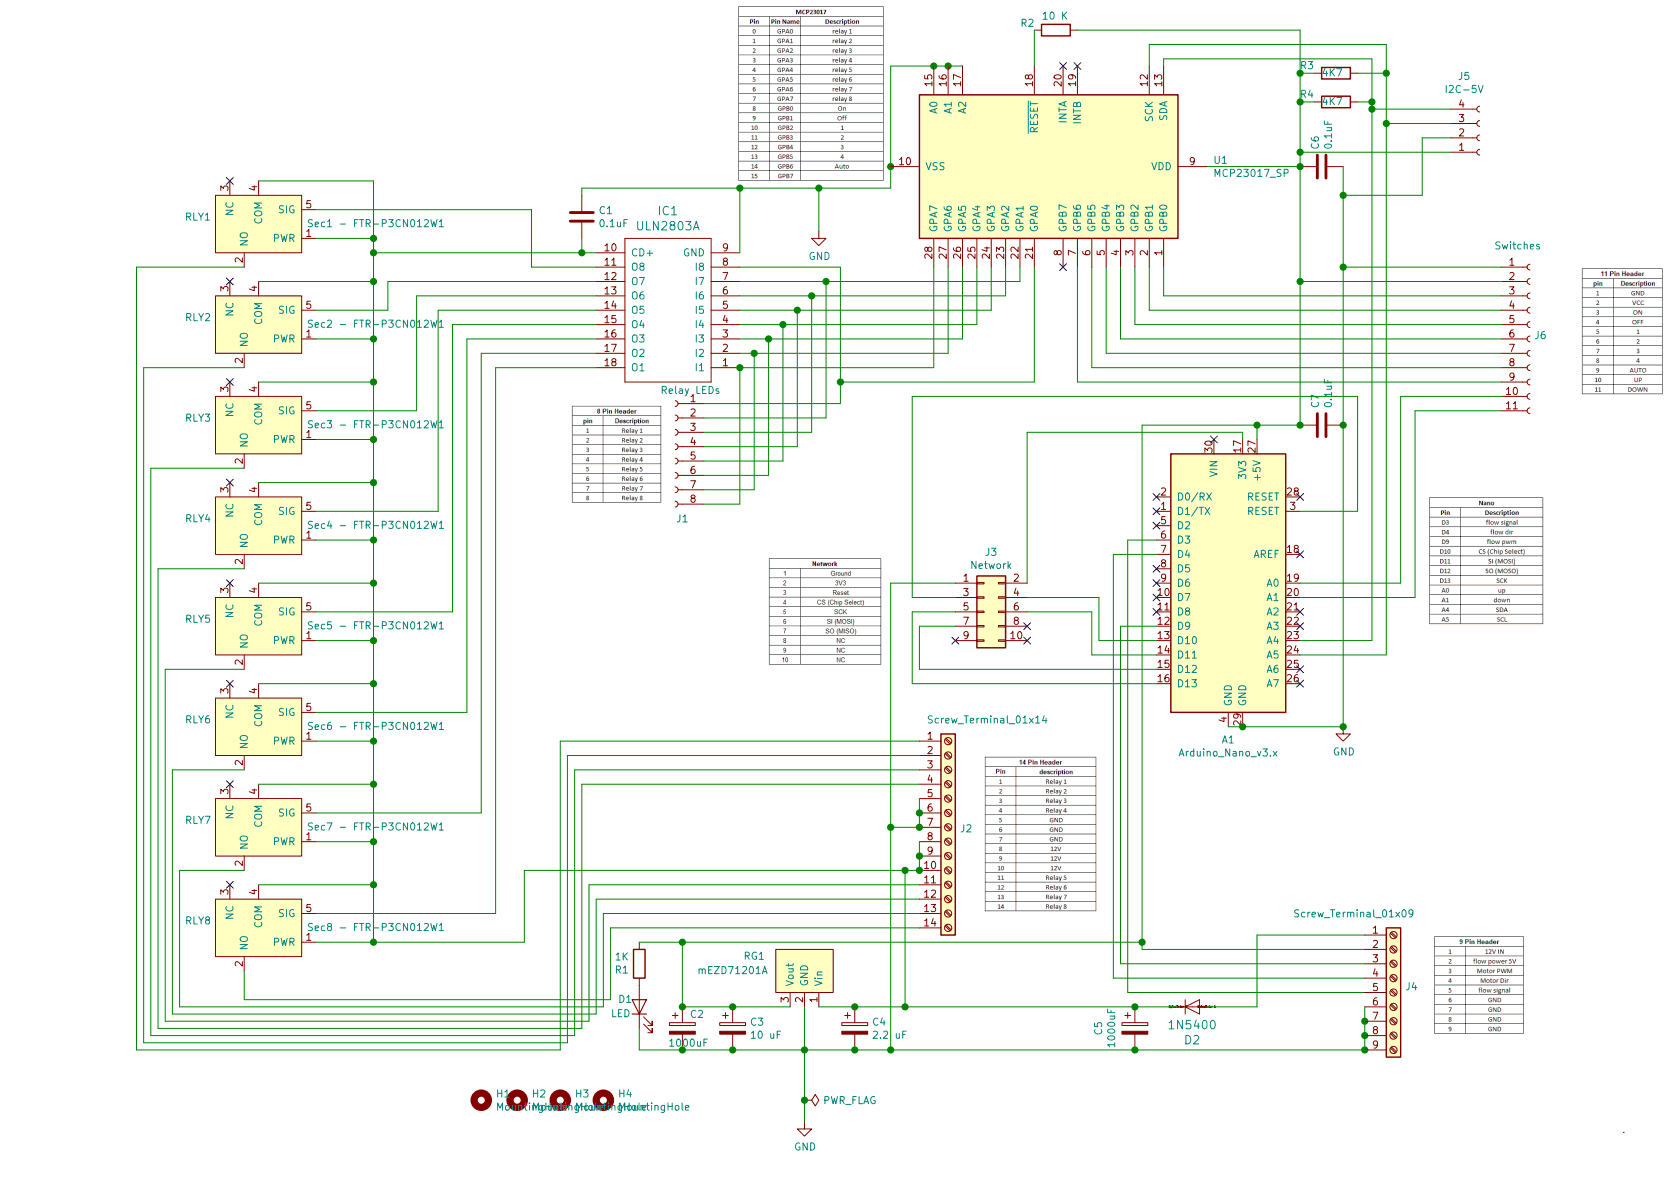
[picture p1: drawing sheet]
EESchema Schematic File Version 4
LIBS:RC4-cache
EELAYER 29 0
EELAYER END
$Descr A4 11693 8268
encoding utf-8
Sheet 1 1
Title ""
Date "2019-10-27"
Rev ""
Comp ""
Comment1 ""
Comment2 ""
Comment3 ""
Comment4 ""
$EndDescr
$Comp
L Section-eagle-import:1N5400 D2
U 1 1
P 8300 7000
F 0 "D2" H 8300 7236 59  0000 C CNN
F 1 "1N5400" H 8300 7131 59  0000 C CNN
F 2 "my library:1N5400" H 8300 7000 50  0001 C CNN
F 3 "" H 8300 7000 50  0001 C CNN
	1    8300 7000
	-1   0    0    1   
$EndComp
$Comp
L Device:CP C2
U 1 1
P 4750 7150
F 0 "C2" H 4800 7250 50  0000 L CNN
F 1 "1000uF" H 4650 7050 50  0000 L CNN
F 2 "Capacitor_THT:CP_Radial_D10.0mm_P5.00mm" H 4788 7000 50  0001 C CNN
F 3 "~" H 4750 7150 50  0001 C CNN
	1    4750 7150
	1    0    0    -1  
$EndComp
$Comp
L Device:CP C5
U 1 1
P 7900 7150
F 0 "C5" V 7645 7150 50  0000 C CNN
F 1 "1000uF" V 7736 7150 50  0000 C CNN
F 2 "Capacitor_THT:CP_Radial_D10.0mm_P5.00mm" H 7938 7000 50  0001 C CNN
F 3 "~" H 7900 7150 50  0001 C CNN
	1    7900 7150
	1    0    0    -1  
$EndComp
$Comp
L Section-eagle-import:ULN2803A IC1
U 1 1
P 4650 2150
F 0 "IC1" H 4650 1464 59  0000 C CNN
F 1 "ULN2803A" H 4650 1569 59  0000 C CNN
F 2 "my library:DIL18" H 4650 2150 50  0001 C CNN
F 3 "" H 4650 2150 50  0001 C CNN
	1    4650 2150
	-1   0    0    1   
$EndComp
$Comp
L power:GND #PWR02
U 1 1
P 5700 1600
F 0 "#PWR02" H 5700 1350 50  0001 C CNN
F 1 "GND" H 5705 1427 50  0000 C CNN
F 2 "" H 5700 1600 50  0001 C CNN
F 3 "" H 5700 1600 50  0001 C CNN
	1    5700 1600
	1    0    0    -1  
$EndComp
$Comp
L Device:R R4
U 1 1
P 9300 700
F 0 "R4" V 9350 850 50  0000 L CNN
F 1 "4K7" V 9300 650 50  0000 L CNN
F 2 "Resistor_THT:R_Axial_DIN0207_L6.3mm_D2.5mm_P10.16mm_Horizontal" V 9230 700 50  0001 C CNN
F 3 "~" H 9300 700 50  0001 C CNN
	1    9300 700 
	0    -1   -1   0   
$EndComp
$Comp
L Device:R R3
U 1 1
P 9300 500
F 0 "R3" V 9350 650 50  0000 L CNN
F 1 "4K7" V 9300 450 50  0000 L CNN
F 2 "Resistor_THT:R_Axial_DIN0207_L6.3mm_D2.5mm_P10.16mm_Horizontal" V 9230 500 50  0001 C CNN
F 3 "~" H 9300 500 50  0001 C CNN
	1    9300 500 
	0    -1   -1   0   
$EndComp
$Comp
L Connector:Conn_01x11_Female J6
U 1 1
P 10650 2350
F 0 "J6" H 10678 2376 50  0000 L CNN
F 1 "Switches" H 10400 3000 50  0000 L CNN
F 2 "Connector_PinHeader_2.54mm:PinHeader_1x11_P2.54mm_Vertical" H 10650 2350 50  0001 C CNN
F 3 "~" H 10650 2350 50  0001 C CNN
	1    10650 2350
	1    0    0    -1  
$EndComp
$Comp
L Device:C C1
U 1 1
P 4050 1500
F 0 "C1" H 4165 1546 50  0000 L CNN
F 1 "0.1uF" H 4165 1455 50  0000 L CNN
F 2 "Capacitor_THT:C_Disc_D5.0mm_W2.5mm_P2.50mm" H 4088 1350 50  0001 C CNN
F 3 "~" H 4050 1500 50  0001 C CNN
	1    4050 1500
	1    0    0    -1  
$EndComp
$Comp
L Device:C C6
U 1 1
P 9200 1150
F 0 "C6" H 9315 1196 50  0000 L CNN
F 1 "0.1uF" H 9315 1105 50  0000 L CNN
F 2 "Capacitor_THT:C_Disc_D5.0mm_W2.5mm_P2.50mm" H 9238 1000 50  0001 C CNN
F 3 "~" H 9200 1150 50  0001 C CNN
	1    9200 1150
	0    -1   -1   0   
$EndComp
Wire Wire Line
	4050 1350 4050 1300
Wire Wire Line
	4050 1650 4050 1750
Wire Wire Line
	4050 1750 4150 1750
$Comp
L Device:LED D1
U 1 1
P 4450 7000
F 0 "D1" V 4500 7150 50  0000 R CNN
F 1 "LED" V 4400 7200 50  0000 R CNN
F 2 "LED_THT:LED_D3.0mm" H 4450 7000 50  0001 C CNN
F 3 "~" H 4450 7000 50  0001 C CNN
	1    4450 7000
	0    -1   -1   0   
$EndComp
$Comp
L Device:R R1
U 1 1
P 4450 6700
F 0 "R1" H 4520 6746 50  0000 L CNN
F 1 "1K" H 4520 6655 50  0000 L CNN
F 2 "Resistor_THT:R_Axial_DIN0207_L6.3mm_D2.5mm_P10.16mm_Horizontal" V 4380 6700 50  0001 C CNN
F 3 "~" H 4450 6700 50  0001 C CNN
	1    4450 6700
	-1   0    0    1   
$EndComp
$Comp
L MyLib:mEZD71201A RG1
U 1 1
P 5600 7000
F 0 "RG1" V 5950 6650 50  0000 C CNN
F 1 "mEZD71201A" V 5850 6500 50  0000 C CNN
F 2 "my library:mEZD71201A" H 5700 6700 50  0001 C CNN
F 3 "https://www.monolithicpower.com/en/documentview/productdocument/index/doc_url/L20vZS9tZXpkNzEyMDFhX3IxLjZfMS5wZGY/prod_id/NTUy/" H 5600 7000 50  0001 C CNN
	1    5600 7000
	0    1    -1   0   
$EndComp
$Comp
L MyLib:FTR-P3_Relay RLY1
U 1 1
P 2100 1750
F 0 "RLY1" H 2728 1504 50  0000 L CNN
F 1 "Sec1 - FTR-P3CN012W1" H 1100 1550 50  0000 L CNN
F 2 "my library:FTR-P3_Relay" H 2100 1750 50  0001 C CNN
F 3 "" H 2100 1750 50  0001 C CNN
	1    2100 1750
	-1   0    0    1   
$EndComp
$Comp
L MyLib:FTR-P3_Relay RLY2
U 1 1
P 2100 2450
F 0 "RLY2" H 2727 2204 50  0000 L CNN
F 1 "Sec2 - FTR-P3CN012W1" H 1100 2250 50  0000 L CNN
F 2 "my library:FTR-P3_Relay" H 2100 2450 50  0001 C CNN
F 3 "" H 2100 2450 50  0001 C CNN
	1    2100 2450
	-1   0    0    1   
$EndComp
$Comp
L MyLib:FTR-P3_Relay RLY3
U 1 1
P 2100 3150
F 0 "RLY3" H 2727 2904 50  0000 L CNN
F 1 "Sec3 - FTR-P3CN012W1" H 1100 2950 50  0000 L CNN
F 2 "my library:FTR-P3_Relay" H 2100 3150 50  0001 C CNN
F 3 "" H 2100 3150 50  0001 C CNN
	1    2100 3150
	-1   0    0    1   
$EndComp
$Comp
L MyLib:FTR-P3_Relay RLY4
U 1 1
P 2100 3850
F 0 "RLY4" H 2727 3604 50  0000 L CNN
F 1 "Sec4 - FTR-P3CN012W1" H 1100 3650 50  0000 L CNN
F 2 "my library:FTR-P3_Relay" H 2100 3850 50  0001 C CNN
F 3 "" H 2100 3850 50  0001 C CNN
	1    2100 3850
	-1   0    0    1   
$EndComp
$Comp
L MyLib:FTR-P3_Relay RLY5
U 1 1
P 2100 4550
F 0 "RLY5" H 2727 4304 50  0000 L CNN
F 1 "Sec5 - FTR-P3CN012W1" H 1100 4350 50  0000 L CNN
F 2 "my library:FTR-P3_Relay" H 2100 4550 50  0001 C CNN
F 3 "" H 2100 4550 50  0001 C CNN
	1    2100 4550
	-1   0    0    1   
$EndComp
$Comp
L MyLib:FTR-P3_Relay RLY6
U 1 1
P 2100 5250
F 0 "RLY6" H 2727 5004 50  0000 L CNN
F 1 "Sec6 - FTR-P3CN012W1" H 1100 5050 50  0000 L CNN
F 2 "my library:FTR-P3_Relay" H 2100 5250 50  0001 C CNN
F 3 "" H 2100 5250 50  0001 C CNN
	1    2100 5250
	-1   0    0    1   
$EndComp
$Comp
L MyLib:FTR-P3_Relay RLY7
U 1 1
P 2100 5950
F 0 "RLY7" H 2727 5704 50  0000 L CNN
F 1 "Sec7 - FTR-P3CN012W1" H 1100 5750 50  0000 L CNN
F 2 "my library:FTR-P3_Relay" H 2100 5950 50  0001 C CNN
F 3 "" H 2100 5950 50  0001 C CNN
	1    2100 5950
	-1   0    0    1   
$EndComp
$Comp
L MyLib:FTR-P3_Relay RLY8
U 1 1
P 2100 6650
F 0 "RLY8" H 2727 6404 50  0000 L CNN
F 1 "Sec8 - FTR-P3CN012W1" H 1100 6450 50  0000 L CNN
F 2 "my library:FTR-P3_Relay" H 2100 6650 50  0001 C CNN
F 3 "" H 2100 6650 50  0001 C CNN
	1    2100 6650
	-1   0    0    1   
$EndComp
Wire Wire Line
	2200 1650 2600 1650
Wire Wire Line
	1800 1250 2600 1250
Wire Wire Line
	2600 1250 2600 1650
Connection ~ 2600 1650
Wire Wire Line
	1800 1950 2600 1950
Wire Wire Line
	2600 1650 2600 1750
Connection ~ 2600 1950
Wire Wire Line
	2600 1950 2600 2350
Wire Wire Line
	2200 2350 2600 2350
Connection ~ 2600 2350
Wire Wire Line
	2600 2350 2600 2650
Wire Wire Line
	1800 2650 2600 2650
Connection ~ 2600 2650
Wire Wire Line
	2600 2650 2600 3050
Wire Wire Line
	2200 3050 2600 3050
Connection ~ 2600 3050
Wire Wire Line
	2600 3050 2600 3350
Wire Wire Line
	1800 3350 2600 3350
Connection ~ 2600 3350
Wire Wire Line
	2200 3750 2600 3750
Connection ~ 2600 3750
Wire Wire Line
	2600 3750 2600 4050
Wire Wire Line
	1800 4050 2600 4050
Connection ~ 2600 4050
Wire Wire Line
	2600 4050 2600 4450
Wire Wire Line
	2200 4450 2600 4450
Connection ~ 2600 4450
Wire Wire Line
	2600 4450 2600 4750
Wire Wire Line
	1800 4750 2600 4750
Connection ~ 2600 4750
Wire Wire Line
	2200 5150 2600 5150
Connection ~ 2600 5150
Wire Wire Line
	2600 5150 2600 5450
Wire Wire Line
	1800 5450 2600 5450
Connection ~ 2600 5450
Wire Wire Line
	2600 5450 2600 5850
Wire Wire Line
	2200 5850 2600 5850
Connection ~ 2600 5850
Wire Wire Line
	2600 5850 2600 6150
Wire Wire Line
	1800 6150 2600 6150
Connection ~ 2600 6150
Wire Wire Line
	1700 6950 1700 6750
NoConn ~ 1600 6150
NoConn ~ 1600 5450
NoConn ~ 1600 4750
NoConn ~ 1600 4050
NoConn ~ 1600 3350
NoConn ~ 1600 2650
NoConn ~ 1600 1950
NoConn ~ 1600 1250
Wire Wire Line
	1250 7000 1250 6050
Wire Wire Line
	1250 6050 1700 6050
Wire Wire Line
	1200 7050 1200 5350
Wire Wire Line
	1200 5350 1700 5350
Wire Wire Line
	1150 7100 1150 4650
Wire Wire Line
	1150 4650 1700 4650
Wire Wire Line
	1100 7150 1100 3950
Wire Wire Line
	1100 3950 1700 3950
Wire Wire Line
	1050 7200 1050 3250
Wire Wire Line
	1050 3250 1700 3250
Wire Wire Line
	1000 7250 1000 2550
Wire Wire Line
	1000 2550 1700 2550
Wire Wire Line
	950  7300 950  1850
Wire Wire Line
	950  1850 1700 1850
Wire Wire Line
	2200 2150 2700 2150
Wire Wire Line
	3050 3550 2200 3550
Wire Wire Line
	3150 4250 2200 4250
Wire Wire Line
	3250 4950 2200 4950
Wire Wire Line
	3350 5650 2200 5650
Wire Wire Line
	3450 6350 2200 6350
Wire Wire Line
	4150 2450 3350 2450
Wire Wire Line
	4150 2550 3450 2550
Wire Wire Line
	5250 2450 5150 2450
Wire Wire Line
	5350 2350 5150 2350
Wire Wire Line
	5450 2250 5150 2250
Wire Wire Line
	5550 2150 5150 2150
Wire Wire Line
	5650 2050 5150 2050
Wire Wire Line
	5750 1950 5150 1950
Wire Wire Line
	5850 1850 5150 1850
Connection ~ 4050 1750
Wire Wire Line
	4050 1750 2600 1750
Connection ~ 2600 1750
Wire Wire Line
	2600 1750 2600 1950
Wire Wire Line
	5150 1300 5700 1300
Connection ~ 5150 1300
Wire Wire Line
	4050 1300 5150 1300
Wire Wire Line
	2600 6150 2600 6550
$Comp
L Mechanical:MountingHole H4
U 1 1
P 4200 7650
F 0 "H4" H 4300 7696 50  0000 L CNN
F 1 "MountingHole" H 4300 7605 50  0000 L CNN
F 2 "MountingHole:MountingHole_3.2mm_M3" H 4200 7650 50  0001 C CNN
F 3 "~" H 4200 7650 50  0001 C CNN
	1    4200 7650
	1    0    0    -1  
$EndComp
$Comp
L Mechanical:MountingHole H3
U 1 1
P 3900 7650
F 0 "H3" H 4000 7696 50  0000 L CNN
F 1 "MountingHole" H 4000 7605 50  0000 L CNN
F 2 "MountingHole:MountingHole_3.2mm_M3" H 3900 7650 50  0001 C CNN
F 3 "~" H 3900 7650 50  0001 C CNN
	1    3900 7650
	1    0    0    -1  
$EndComp
$Comp
L Mechanical:MountingHole H2
U 1 1
P 3600 7650
F 0 "H2" H 3700 7696 50  0000 L CNN
F 1 "MountingHole" H 3700 7605 50  0000 L CNN
F 2 "MountingHole:MountingHole_3.2mm_M3" H 3600 7650 50  0001 C CNN
F 3 "~" H 3600 7650 50  0001 C CNN
	1    3600 7650
	1    0    0    -1  
$EndComp
$Comp
L Mechanical:MountingHole H1
U 1 1
P 3350 7650
F 0 "H1" H 3450 7696 50  0000 L CNN
F 1 "MountingHole" H 3450 7605 50  0000 L CNN
F 2 "MountingHole:MountingHole_3.2mm_M3" H 3350 7650 50  0001 C CNN
F 3 "~" H 3350 7650 50  0001 C CNN
	1    3350 7650
	1    0    0    -1  
$EndComp
Wire Wire Line
	3450 2550 3450 6350
Wire Wire Line
	3050 2150 4150 2150
Wire Wire Line
	3150 2250 4150 2250
Wire Wire Line
	3250 2350 4150 2350
Wire Wire Line
	2200 6550 2600 6550
Wire Wire Line
	3050 2150 3050 3550
Wire Wire Line
	3150 2250 3150 4250
Wire Wire Line
	3250 2350 3250 4950
Wire Wire Line
	3350 2450 3350 5650
Wire Wire Line
	3700 1450 3700 1850
Wire Wire Line
	3700 1850 4150 1850
Wire Wire Line
	2200 1450 3700 1450
Wire Wire Line
	2700 2150 2700 1950
Wire Wire Line
	2700 1950 4150 1950
Wire Wire Line
	2200 2850 2900 2850
Wire Wire Line
	2900 2850 2900 2050
Wire Wire Line
	2900 2050 4150 2050
Wire Wire Line
	4900 2800 5850 2800
Wire Wire Line
	4900 2900 5750 2900
Wire Wire Line
	4900 3000 5650 3000
Wire Wire Line
	4900 3100 5550 3100
Wire Wire Line
	4900 3200 5450 3200
Wire Wire Line
	4900 3300 5350 3300
Wire Wire Line
	4900 3400 5250 3400
$Comp
L MyLib:Arduino_Nano_v3.x A1
U 1 1
P 8550 4050
F 0 "A1" H 8550 2961 50  0000 C CNN
F 1 "Arduino_Nano_v3.x" H 8550 2870 50  0000 C CNN
F 2 "Module:Arduino_Nano" H 8700 3100 50  0001 L CNN
F 3 "http://www.mouser.com/pdfdocs/Gravitech_Arduino_Nano3_0.pdf" H 8550 3050 50  0001 C CNN
	1    8550 4050
	1    0    0    -1  
$EndComp
Wire Wire Line
	5350 2350 5350 3300
Wire Wire Line
	5450 2250 5450 3200
Wire Wire Line
	5550 2150 5550 3100
Wire Wire Line
	5650 2050 5650 3000
Wire Wire Line
	5750 1950 5750 2900
Wire Wire Line
	5250 2450 5250 3400
Connection ~ 5700 1300
NoConn ~ 7400 450 
NoConn ~ 7500 450 
$Comp
L Device:C C7
U 1 1
P 9200 2950
F 0 "C7" H 9315 2996 50  0000 L CNN
F 1 "0.1uF" H 9315 2905 50  0000 L CNN
F 2 "Capacitor_THT:C_Disc_D5.0mm_W2.5mm_P2.50mm" H 9238 2800 50  0001 C CNN
F 3 "~" H 9200 2950 50  0001 C CNN
	1    9200 2950
	0    -1   -1   0   
$EndComp
Wire Wire Line
	8400 1150 9050 1150
Connection ~ 9050 1150
Wire Wire Line
	8550 5050 8650 5050
Connection ~ 8650 5050
Wire Wire Line
	8750 3050 8750 2950
Wire Wire Line
	8750 2950 7950 2950
Connection ~ 9350 2950
Wire Wire Line
	9050 1150 9050 1950
Wire Wire Line
	9050 2950 8750 2950
Connection ~ 9050 2950
Connection ~ 8750 2950
Wire Wire Line
	9050 4550 9650 4550
Wire Wire Line
	9650 4550 9650 850 
Wire Wire Line
	9650 300  8000 300 
Wire Wire Line
	8000 300  8000 450 
Wire Wire Line
	9050 4450 9550 4450
Wire Wire Line
	9550 4450 9550 750 
Wire Wire Line
	9550 400  8100 400 
Wire Wire Line
	8100 400  8100 450 
$Comp
L Device:R R2
U 1 1
P 7350 200
F 0 "R2" V 7300 -50 50  0000 L CNN
F 1 "10 K" V 7250 100 50  0000 L CNN
F 2 "Resistor_THT:R_Axial_DIN0207_L6.3mm_D2.5mm_P10.16mm_Horizontal" V 7280 200 50  0001 C CNN
F 3 "~" H 7350 200 50  0001 C CNN
	1    7350 200 
	0    1    1    0   
$EndComp
Wire Wire Line
	7200 450  7200 200 
Wire Wire Line
	7500 200  9050 200 
Wire Wire Line
	9050 200  9050 500 
Wire Wire Line
	9150 700  9050 700 
Connection ~ 9050 700 
Wire Wire Line
	9050 700  9050 1050
Wire Wire Line
	9450 700  9550 700 
Connection ~ 9550 700 
Wire Wire Line
	9550 700  9550 400 
Wire Wire Line
	9450 500  9650 500 
Connection ~ 9650 500 
Wire Wire Line
	9650 500  9650 300 
Wire Wire Line
	9150 500  9050 500 
Connection ~ 9050 500 
Wire Wire Line
	9050 500  9050 700 
Wire Wire Line
	10450 1850 9350 1850
Wire Wire Line
	9350 1150 9350 1350
Connection ~ 9350 1850
Wire Wire Line
	9350 1850 9350 2950
Wire Wire Line
	10450 1950 9050 1950
Connection ~ 9050 1950
Wire Wire Line
	9050 1950 9050 2950
Wire Wire Line
	10450 2050 8100 2050
Wire Wire Line
	8100 2050 8100 1850
Wire Wire Line
	10450 2150 8000 2150
Wire Wire Line
	8000 2150 8000 1850
Wire Wire Line
	10450 2250 7900 2250
Wire Wire Line
	7900 2250 7900 1850
Wire Wire Line
	10450 2350 7800 2350
Wire Wire Line
	7800 2350 7800 1850
Wire Wire Line
	10450 2450 7700 2450
Wire Wire Line
	7700 2450 7700 1850
Wire Wire Line
	10450 2550 7600 2550
Wire Wire Line
	7600 2550 7600 1850
Wire Wire Line
	10450 2650 7500 2650
Wire Wire Line
	7500 2650 7500 1850
Wire Wire Line
	9750 4050 9750 2750
Wire Wire Line
	9750 4050 9050 4050
Wire Wire Line
	9850 4150 9850 2850
Wire Wire Line
	9850 2850 10450 2850
Wire Wire Line
	9850 4150 9050 4150
Wire Wire Line
	9750 2750 10450 2750
Wire Wire Line
	8050 4350 7800 4350
Wire Wire Line
	8050 3850 7750 3850
Wire Wire Line
	5700 1300 6200 1300
NoConn ~ 7400 1850
NoConn ~ 8450 3050
NoConn ~ 9050 3450
NoConn ~ 9050 3850
NoConn ~ 9050 4250
NoConn ~ 9050 4350
NoConn ~ 9050 4650
NoConn ~ 9050 4750
NoConn ~ 8050 4250
NoConn ~ 8050 4150
NoConn ~ 8050 4050
NoConn ~ 8050 3950
NoConn ~ 8050 3650
NoConn ~ 8050 3550
NoConn ~ 8050 3450
Wire Wire Line
	5600 7300 5600 7650
Wire Wire Line
	5150 1300 5150 1750
$Comp
L power:GND #PWR01
U 1 1
P 5600 7800
F 0 "#PWR01" H 5600 7550 50  0001 C CNN
F 1 "GND" H 5605 7627 50  0000 C CNN
F 2 "" H 5600 7800 50  0001 C CNN
F 3 "" H 5600 7800 50  0001 C CNN
	1    5600 7800
	1    0    0    -1  
$EndComp
Wire Wire Line
	5700 1300 5700 1600
$Comp
L power:PWR_FLAG #FLG01
U 1 1
P 5600 7650
F 0 "#FLG01" H 5600 7725 50  0001 C CNN
F 1 "PWR_FLAG" V 5600 7778 50  0000 L CNN
F 2 "" H 5600 7650 50  0001 C CNN
F 3 "~" H 5600 7650 50  0001 C CNN
	1    5600 7650
	0    1    1    0   
$EndComp
Connection ~ 5600 7650
Wire Wire Line
	5600 7650 5600 7800
Wire Wire Line
	5600 7300 5100 7300
Wire Wire Line
	5600 7000 5600 7300
Wire Wire Line
	5500 7000 5100 7000
$Comp
L Device:CP C3
U 1 1
P 5100 7150
F 0 "C3" H 5218 7196 50  0000 L CNN
F 1 "10 uF" H 5218 7105 50  0000 L CNN
F 2 "Capacitor_THT:C_Disc_D5.0mm_W2.5mm_P2.50mm" H 5138 7000 50  0001 C CNN
F 3 "~" H 5100 7150 50  0001 C CNN
	1    5100 7150
	1    0    0    -1  
$EndComp
Connection ~ 5100 7000
Wire Wire Line
	5100 7000 4750 7000
Connection ~ 5100 7300
Wire Wire Line
	5100 7300 4750 7300
$Comp
L Device:CP C4
U 1 1
P 5950 7150
F 0 "C4" H 6068 7196 50  0000 L CNN
F 1 "2.2 uF" H 6068 7105 50  0000 L CNN
F 2 "Capacitor_THT:C_Disc_D5.0mm_W2.5mm_P2.50mm" H 5988 7000 50  0001 C CNN
F 3 "~" H 5950 7150 50  0001 C CNN
	1    5950 7150
	1    0    0    -1  
$EndComp
Wire Wire Line
	5950 7300 5600 7300
Connection ~ 5600 7300
Wire Wire Line
	5950 7000 5700 7000
Wire Wire Line
	2600 4750 2600 5150
Wire Wire Line
	3900 7300 950  7300
Wire Wire Line
	2600 3350 2600 3750
Connection ~ 5950 7300
Wire Wire Line
	8200 7000 7900 7000
Connection ~ 7900 7000
Connection ~ 5950 7000
Wire Wire Line
	2600 6550 3650 6550
Connection ~ 2600 6550
Wire Wire Line
	6700 450  6600 450 
Connection ~ 6600 450 
Wire Wire Line
	6500 450  6200 450 
Wire Wire Line
	6600 450  6500 450 
Connection ~ 6500 450 
Wire Wire Line
	6200 1150 6200 450 
Wire Wire Line
	6200 1300 6200 1150
Connection ~ 6200 1150
$Comp
L Interface_Expansion:MCP23017_SP U1
U 1 1
P 7300 1150
F 0 "U1" V 7254 2294 50  0000 L CNN
F 1 "MCP23017_SP" V 7345 2294 50  0000 L CNN
F 2 "Package_DIP:DIP-28_W7.62mm" H 7500 150 50  0001 L CNN
F 3 "http://ww1.microchip.com/downloads/en/DeviceDoc/20001952C.pdf" H 7500 50  50  0001 L CNN
	1    7300 1150
	0    1    1    0   
$EndComp
Wire Wire Line
	5150 2550 6500 2550
Wire Wire Line
	6500 2550 6500 1850
Wire Wire Line
	5250 2450 6600 2450
Wire Wire Line
	6600 1850 6600 2450
Connection ~ 5250 2450
Wire Wire Line
	5350 2350 6700 2350
Wire Wire Line
	6700 1850 6700 2350
Connection ~ 5350 2350
Wire Wire Line
	5450 2250 6800 2250
Wire Wire Line
	6800 2250 6800 1850
Connection ~ 5450 2250
Wire Wire Line
	5550 2150 6900 2150
Wire Wire Line
	6900 2150 6900 1850
Connection ~ 5550 2150
Wire Wire Line
	5650 2050 7000 2050
Wire Wire Line
	7000 2050 7000 1850
Connection ~ 5650 2050
Wire Wire Line
	5750 1950 7100 1950
Wire Wire Line
	7100 1950 7100 1850
Connection ~ 5750 1950
Wire Wire Line
	5850 1850 5850 2650
Wire Wire Line
	5850 2650 7200 2650
Wire Wire Line
	7200 2650 7200 1850
Connection ~ 5850 2650
Wire Wire Line
	5850 2650 5850 2800
$Comp
L Connector_Generic:Conn_02x05_Odd_Even J3
U 1 1
P 6850 4250
F 0 "J3" H 6900 4667 50  0000 C CNN
F 1 "Network" H 6900 4576 50  0000 C CNN
F 2 "Connector_PinSocket_2.54mm:PinSocket_2x05_P2.54mm_Vertical" H 6850 4250 50  0001 C CNN
F 3 "~" H 6850 4250 50  0001 C CNN
	1    6850 4250
	1    0    0    -1  
$EndComp
Wire Wire Line
	9050 3550 9450 3550
Wire Wire Line
	9450 3550 9450 2750
Wire Wire Line
	9450 2750 6350 2750
Wire Wire Line
	6350 2750 6350 4150
Wire Wire Line
	6350 4150 6650 4150
Wire Wire Line
	6350 4250 6650 4250
Wire Wire Line
	8050 4650 6400 4650
Wire Wire Line
	6400 4650 6400 4350
Wire Wire Line
	6400 4350 6650 4350
NoConn ~ 6650 4450
NoConn ~ 7150 4350
NoConn ~ 7150 4450
Wire Wire Line
	8650 3050 8650 3000
Wire Wire Line
	8650 3000 7150 3000
Wire Wire Line
	7150 3000 7150 4050
Wire Wire Line
	8050 4450 7650 4450
Wire Wire Line
	7650 4450 7650 4150
Wire Wire Line
	7650 4150 7150 4150
Wire Wire Line
	8050 4550 7600 4550
Wire Wire Line
	7600 4550 7600 4250
Wire Wire Line
	7600 4250 7150 4250
$Comp
L Connector:Conn_01x04_Female J5
U 1 1
P 10300 950
F 0 "J5" H 10192 525 50  0000 C CNN
F 1 "I2C-5V" H 10192 616 50  0000 C CNN
F 2 "Connector_PinSocket_2.54mm:PinSocket_1x04_P2.54mm_Vertical" H 10300 950 50  0001 C CNN
F 3 "~" H 10300 950 50  0001 C CNN
	1    10300 950 
	1    0    0    1   
$EndComp
Wire Wire Line
	9350 2950 9350 5050
Wire Wire Line
	10100 1050 9050 1050
Connection ~ 9050 1050
Wire Wire Line
	9050 1050 9050 1150
Wire Wire Line
	10100 950  9900 950 
Wire Wire Line
	9900 950  9900 1350
Wire Wire Line
	9900 1350 9350 1350
Connection ~ 9350 1350
Wire Wire Line
	9350 1350 9350 1850
Wire Wire Line
	10100 750  9550 750 
Connection ~ 9550 750 
Wire Wire Line
	9550 750  9550 700 
Wire Wire Line
	10100 850  9650 850 
Connection ~ 9650 850 
Wire Wire Line
	9650 850  9650 500 
Connection ~ 7900 7300
$Comp
L Connector:Screw_Terminal_01x14 J2
U 1 1
P 6600 5750
F 0 "J2" H 6680 5742 50  0000 L CNN
F 1 "Screw_Terminal_01x14" H 6450 6500 50  0000 L CNN
F 2 "TerminalBlock_Phoenix:TerminalBlock_Phoenix_MKDS-1,5-14_1x14_P5.00mm_Horizontal" H 6600 5750 50  0001 C CNN
F 3 "~" H 6600 5750 50  0001 C CNN
	1    6600 5750
	1    0    0    -1  
$EndComp
Wire Wire Line
	5950 7300 6200 7300
Wire Wire Line
	1150 7100 4100 7100
Wire Wire Line
	1200 7050 4150 7050
Wire Wire Line
	1250 7000 4200 7000
Wire Wire Line
	1700 6950 4250 6950
Connection ~ 6200 7300
Wire Wire Line
	6400 5450 4050 5450
Wire Wire Line
	4050 5450 4050 7150
Wire Wire Line
	1100 7150 4050 7150
Wire Wire Line
	6400 5350 4000 5350
Wire Wire Line
	4000 5350 4000 7200
Wire Wire Line
	1050 7200 4000 7200
Wire Wire Line
	6400 5250 3950 5250
Wire Wire Line
	3950 5250 3950 7250
Wire Wire Line
	1000 7250 3950 7250
Wire Wire Line
	6400 5150 3900 5150
Wire Wire Line
	3900 5150 3900 7300
Wire Wire Line
	7850 3750 8050 3750
Wire Wire Line
	4750 7000 4750 6550
Connection ~ 4750 7000
Wire Wire Line
	8400 7000 8750 7000
Wire Wire Line
	4450 7150 4450 7300
Wire Wire Line
	4450 7300 4750 7300
Connection ~ 4750 7300
Wire Wire Line
	4450 6550 4750 6550
Connection ~ 4750 6550
Wire Wire Line
	4750 6550 7950 6550
Wire Wire Line
	6200 4050 6650 4050
Wire Wire Line
	6350 4250 6350 4750
Wire Wire Line
	6350 4750 8050 4750
Wire Wire Line
	8750 6500 8750 7000
Wire Wire Line
	7950 6600 7950 6550
Connection ~ 7950 6550
Connection ~ 9500 7100
Wire Wire Line
	9500 7100 9500 7000
Connection ~ 9500 7200
Connection ~ 9500 7300
Wire Wire Line
	9500 7200 9500 7100
Wire Wire Line
	9500 7300 9500 7200
Wire Wire Line
	9500 6900 7850 6900
Wire Wire Line
	9500 6800 7750 6800
Wire Wire Line
	9500 6600 7950 6600
Wire Wire Line
	9500 6500 8750 6500
$Comp
L Connector:Screw_Terminal_01x09 J4
U 1 1
P 9700 6900
F 0 "J4" H 9780 6942 50  0000 L CNN
F 1 "Screw_Terminal_01x09" H 9000 7450 50  0000 L CNN
F 2 "TerminalBlock_Phoenix:TerminalBlock_Phoenix_PT-1,5-9-5.0-H_1x09_P5.00mm_Horizontal" H 9700 6900 50  0001 C CNN
F 3 "~" H 9700 6900 50  0001 C CNN
	1    9700 6900
	1    0    0    -1  
$EndComp
Wire Wire Line
	7800 4350 7800 6700
Wire Wire Line
	7750 3850 7750 6800
Wire Wire Line
	7950 2950 7950 6550
Wire Wire Line
	7850 3750 7850 6900
Wire Wire Line
	9500 6700 7800 6700
$Comp
L Connector:Conn_01x08_Female J1
U 1 1
P 4700 3100
F 0 "J1" H 4650 2600 50  0000 C CNN
F 1 "Relay LEDs" H 4592 3494 50  0000 C CNN
F 2 "Connector_PinHeader_2.54mm:PinHeader_1x08_P2.54mm_Vertical" H 4700 3100 50  0001 C CNN
F 3 "~" H 4700 3100 50  0001 C CNN
	1    4700 3100
	-1   0    0    -1  
$EndComp
Wire Wire Line
	4900 3500 5150 3500
Wire Wire Line
	5150 3500 5150 2550
Connection ~ 5150 2550
Wire Wire Line
	6200 4050 6200 5750
Wire Wire Line
	6400 5750 6200 5750
Connection ~ 6200 5750
Wire Wire Line
	6200 5750 6200 7300
Wire Wire Line
	6400 5750 6400 5650
Connection ~ 6400 5750
Wire Wire Line
	6400 5650 6400 5550
Connection ~ 6400 5650
Wire Wire Line
	5950 7000 6300 7000
Wire Wire Line
	6400 5950 6400 5850
Connection ~ 6400 5950
Wire Wire Line
	6400 6450 4250 6450
Wire Wire Line
	4250 6450 4250 6950
Wire Wire Line
	6400 6350 4200 6350
Wire Wire Line
	4200 6350 4200 7000
Wire Wire Line
	6400 6250 4150 6250
Wire Wire Line
	4150 6250 4150 7050
Wire Wire Line
	6400 6150 4100 6150
Wire Wire Line
	4100 6150 4100 7100
Wire Wire Line
	6400 6050 6400 5950
Connection ~ 6400 6050
Wire Wire Line
	3650 6050 3650 6550
Wire Wire Line
	3650 6050 6300 6050
Wire Wire Line
	6200 7300 7900 7300
Wire Wire Line
	6300 6050 6300 7000
Connection ~ 6300 6050
Wire Wire Line
	6300 6050 6400 6050
Connection ~ 6300 7000
Wire Wire Line
	6300 7000 7900 7000
$Comp
L power:GND #PWR0101
U 1 1
P 9350 5050
F 0 "#PWR0101" H 9350 4800 50  0001 C CNN
F 1 "GND" H 9355 4877 50  0000 C CNN
F 2 "" H 9350 5050 50  0001 C CNN
F 3 "" H 9350 5050 50  0001 C CNN
	1    9350 5050
	1    0    0    -1  
$EndComp
Connection ~ 9350 5050
Wire Wire Line
	8650 5050 9350 5050
Wire Wire Line
	7900 7300 9500 7300
$EndSCHEMATC
